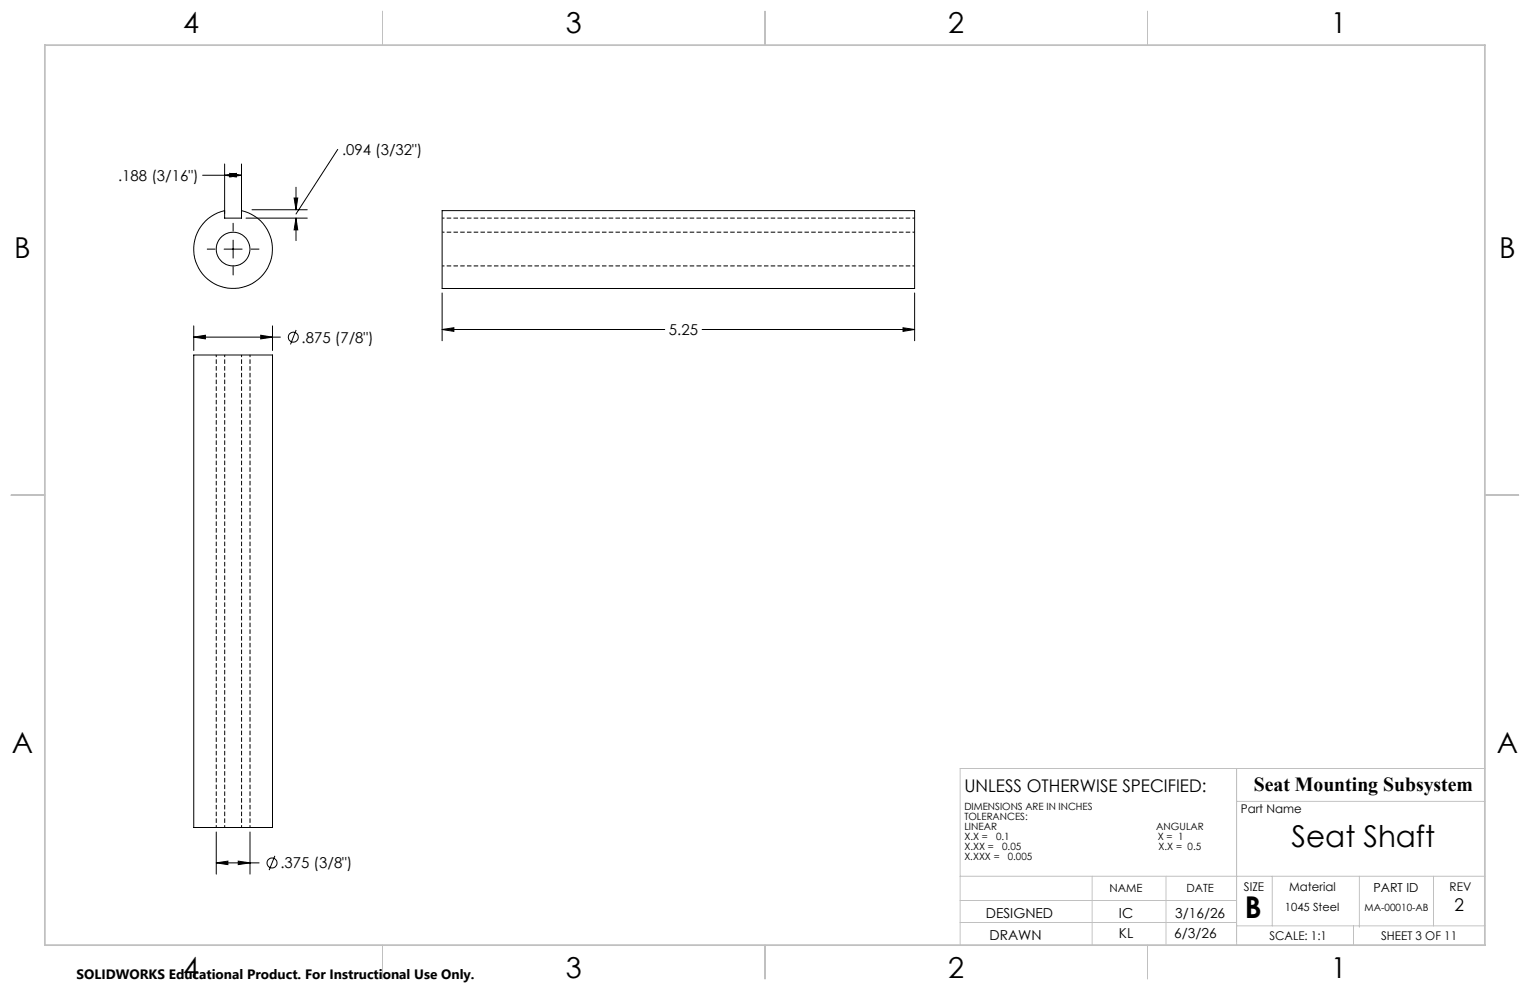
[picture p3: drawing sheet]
<svg xmlns="http://www.w3.org/2000/svg" width="432mm" height="279mm" viewBox="0 0 432 279" stroke-linecap="round" stroke-linejoin="round" font-family="sans-serif">
<g fill="none" stroke="#000" stroke-width=".28">
<path d="M57.2 49.5h11M63.4 59.4a11.1 11.1 0 0 0-6.8 17.1 11.1 11.1 0 0 0 18.4 0 11.1 11.1 0 0 0-6.8-17.1M63.4 49.5l3.3-.6v1.1zM63.4 46.3v15.3h4.8v-15.3M64.8 48.9l3.4 .6-3.4 .5zM71.1 59.2h15.6M83 55.9h1l-.5 3.3zM83.5 52.8v6.4M95.3 42.2l-11.8 18.2M124.8 59.4h133.3v22h-133.3zM58.5 70.3h2.2M63.3 70.3h5"/>
<path d="M65.8 63v2.2M65.8 67.8v5M65.8 75.4v2.2M69.4 61.6h17.3M70.9 70.3h2.2M83.5 61.6l.5 3.3h-1zM83.5 61.6v6.3M54.7 95.1l3.3-.5v1zM54.7 92v6.9M54.7 95.1h24.4M73.6 94.6l3.3 .5-3.3 .5zM76.9 92v6.9"/>
<path d="M83.6 93.1l-1.6 4.1M124.8 93l3.3-.5v1zM124.8 82.7v13.5M124.8 93h62.8M198.2 93h59.9M254.8 92.5l3.3 .5-3.3 .5zM258.1 82.7v13.5M54.7 100.2h22.2v133.3h-22.2zM61 234.8v11.9M70.6 234.8v11.9M61 243.5l3.3-.5v1zM61 243.5h12.1"/>
<path d="M67.2 243l3.4 .5-3.4 .5zM77.6 241.5l-1.6 4.1"/>
<circle cx="65.8" cy="70.3" r="4.8"/>
<circle cx="82.8" cy="95.2" r="1.4"/>
<circle cx="76.8" cy="243.5" r="1.41"/>
</g>
<path d="M124.8 61.6h133.4M124.8 75h133.4M258.2 65.5h-133.4M61 100.2v133.3M63.4 100.2v133.3M68.2 100.2v133.3M70.6 233.5v-133.3" fill="none" stroke="#000" stroke-width=".28" stroke-dasharray="1.3 .6" stroke-dashoffset=".6" stroke-linecap="butt"/>
<g fill="none" stroke="#c0c0c0" stroke-width=".28">
<path d="M107.9 3.2v9.5M215.9 3.2v9.5M323.8 3.2v9.5M3.1 139.7h9.6M419.1 139.7h9.5M349 216.9v49.8M419.1 216.9h-148.1v49.8M349 226.2h70.1M271 247.3h148.1M271 254.1h78M308.2 247.3v19.4M329.1 247.3v19.4"/>
<path d="M359.1 247.3v14M383.6 247.3v14.4M404.6 247.3v14M107.9 266.7v9.6M215.9 266.7v9.6M271 260.3h78M323.8 266.7v9.6M349 261.3h70.1M382 261.3v5.4"/>
</g>
<path d="M12.7 12.7h406.4v254h-406.4z" fill="none" stroke="#c0c0c0" stroke-width=".5"/>
<path d="M63.4 49.5l3.3-.6v1.1zM64.8 48.9l3.4 .6-3.4 .5zM83.5 61.6l.5 3.3h-1zM83 55.9h1l-.5 3.3zM54.7 95.1l3.3-.5v1zM73.6 94.6l3.3 .5-3.3 .5zM61 243.5l3.3-.5v1zM67.2 243l3.4 .5-3.4 .5zM124.8 93l3.3-.5v1zM254.8 92.5l3.3 .5-3.3 .5z" fill="#000"/>
<g font-size="8.5">
<text x="364.5" y="239">Seat Shaft</text>
<text x="351.3" y="259">B</text>
</g>
<g font-size="8.1">
<text x="51.7" y="9.3">4</text>
<text x="159.7" y="9.3">3</text>
<text x="267.6" y="9.3">2</text>
<text x="375.6" y="9.3">1</text>
<text x="4" y="72.8">B</text>
<text x="423.1" y="72.8">B</text>
<text x="3.3" y="212.5">A</text>
<text x="422.4" y="212.5">A</text>
<text x="51.7" y="276">4</text>
<text x="159.7" y="276">3</text>
<text x="267.6" y="276">2</text>
<text x="375.6" y="276">1</text>
</g>
<text font-size="5.6" x="353.8" y="223.3">Seat Mounting Subsystem</text>
<g font-size="4.9">
<text x="272.2" y="223.4">UNLESS OTHERWISE SPECIFIED:</text>
<text x="410.5" y="257">2</text>
</g>
<g font-size="4.2">
<text x="96.5" y="43.7">.094 (3/32&quot;)</text>
<text x="33.3" y="51">.188 (3/16&quot;)</text>
<text x="188.8" y="94.6">5.25</text>
<text x="85.1" y="96.7">.875 (7/8&quot;)</text>
<text x="79.1" y="245.1">.375 (3/8&quot;)</text>
</g>
<g font-size="3.9">
<text x="278.2" y="259.1">DESIGNED</text>
<text x="315.8" y="259.1">IC</text>
<text x="331.7" y="259.1">3/16/26</text>
<text x="279.3" y="265.2">DRAWN</text>
<text x="315.8" y="264.7">KL</text>
<text x="331.4" y="264.7">6/3/26</text>
</g>
<text font-size="3.8" x="21.6" y="276.3">SOLIDWORKS Educational Product. For Instructional Use Only.</text>
<text font-size="3.5" x="387.6" y="251.6">PART ID</text>
<g font-size="3.4">
<text x="350.2" y="229.5">Part Name</text>
<text x="351.1" y="251.6">SIZE</text>
<text x="363.8" y="251.6">Material</text>
<text x="409.1" y="251.6">REV</text>
<text x="358.3" y="265.2">SCALE: 1:1</text>
<text x="389.8" y="265.2">SHEET 3 OF 11</text>
</g>
<g font-size="3.2">
<text x="313.1" y="251.6">NAME</text>
<text x="334.8" y="251.6">DATE</text>
<text x="362.6" y="257">1045 Steel</text>
</g>
<g font-size="2.8">
<text x="272.2" y="228.6">DIMENSIONS ARE IN INCHES</text>
<text x="272.2" y="231.4">TOLERANCES:</text>
<text x="272.2" y="234.2">LINEAR</text>
<text x="272.2" y="237">X.X =</text>
<text x="272.2" y="239.8">X.XX =</text>
<text x="281.1" y="237">0.1</text>
<text x="282.8" y="239.8">0.05</text>
<text x="326.3" y="234.2">ANGULAR</text>
<text x="326.8" y="237">X = 1</text>
<text x="327" y="239.8">X.X = 0.5</text>
<text x="272.2" y="242.7">X.XXX =</text>
<text x="284.4" y="242.7">0.005</text>
<text x="385.1" y="257">MA-00010-AB</text>
</g>
</svg>
